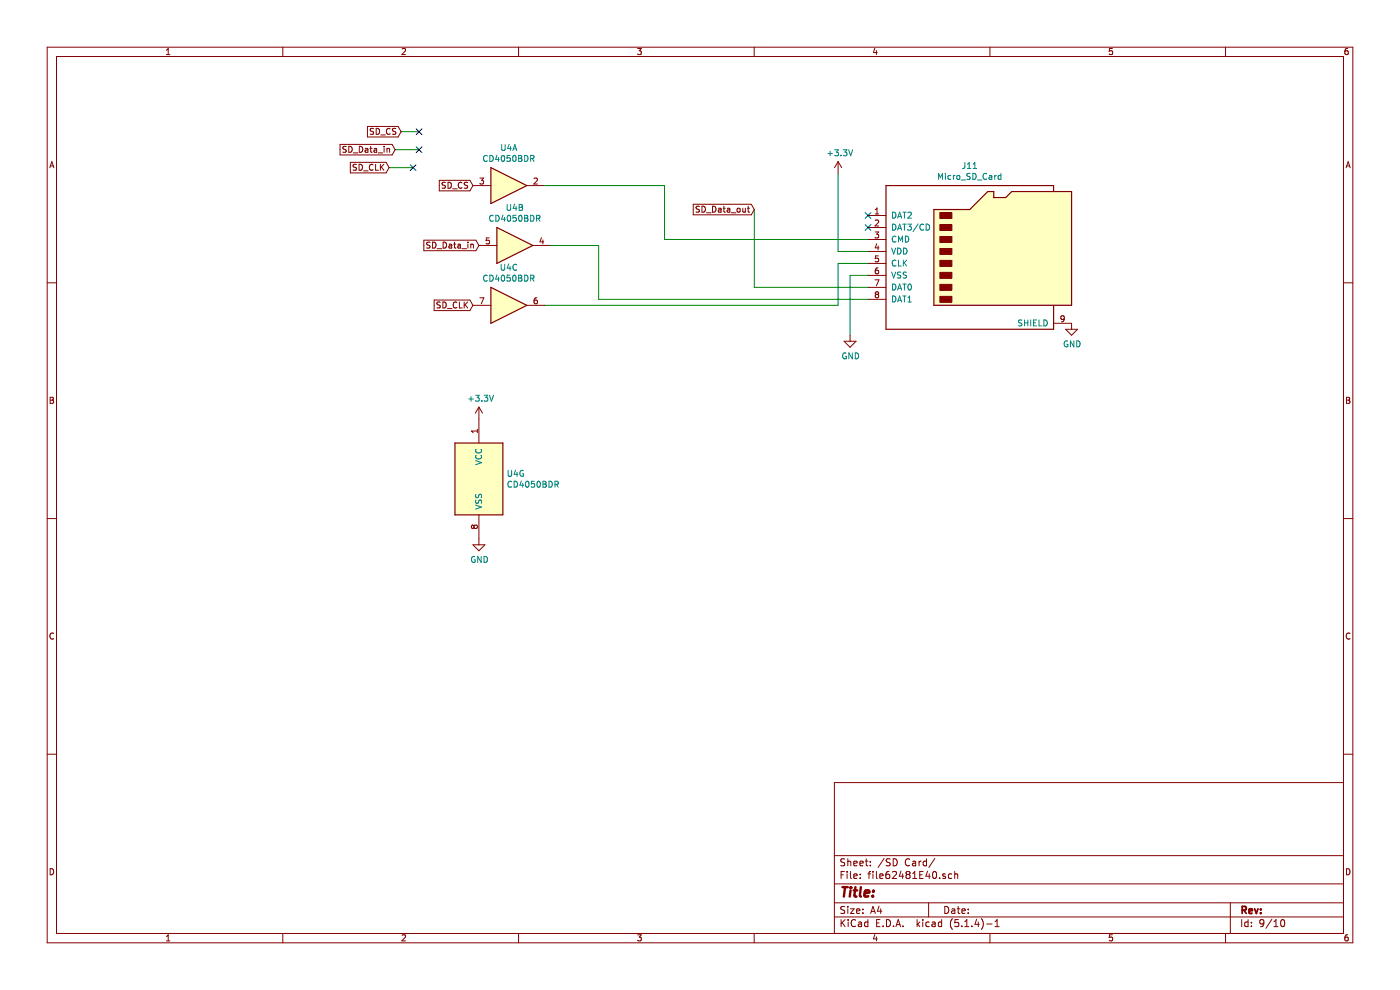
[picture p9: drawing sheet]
EESchema Schematic File Version 4
LIBS:CameraTriggerSensorNodeOnly-cache
EELAYER 30 0
EELAYER END
$Descr A4 11693 8268
encoding utf-8
Sheet 9 10
Title ""
Date ""
Rev ""
Comp ""
Comment1 ""
Comment2 ""
Comment3 ""
Comment4 ""
$EndDescr
$Comp
L 4xxx:4050 U4
U 7 1
P 4000 4000
F 0 "U4" H 4230 4046 50  0000 L CNN
F 1 "CD4050BDR" H 4230 3955 50  0000 L CNN
F 2 "Package_SO:SOP-16_4.4x10.4mm_P1.27mm" H 4000 4000 50  0001 C CNN
F 3 "http://www.intersil.com/content/dam/intersil/documents/cd40/cd4050bms.pdf" H 4000 4000 50  0001 C CNN
F 4 "C352821" H 4000 4000 50  0001 C CNN "LCSC"
	7    4000 4000
	1    0    0    -1  
$EndComp
$Comp
L 4xxx:4050 U4
U 1 1
P 4250 1550
F 0 "U4" H 4250 1867 50  0000 C CNN
F 1 "CD4050BDR" H 4250 1776 50  0000 C CNN
F 2 "Package_SO:SOP-16_4.4x10.4mm_P1.27mm" H 4250 1550 50  0001 C CNN
F 3 "http://www.intersil.com/content/dam/intersil/documents/cd40/cd4050bms.pdf" H 4250 1550 50  0001 C CNN
F 4 "C352821" H 4250 1550 50  0001 C CNN "LCSC"
	1    4250 1550
	1    0    0    -1  
$EndComp
$Comp
L 4xxx:4050 U4
U 2 1
P 4300 2050
F 0 "U4" H 4300 2367 50  0000 C CNN
F 1 "CD4050BDR" H 4300 2276 50  0000 C CNN
F 2 "Package_SO:SOP-16_4.4x10.4mm_P1.27mm" H 4300 2050 50  0001 C CNN
F 3 "http://www.intersil.com/content/dam/intersil/documents/cd40/cd4050bms.pdf" H 4300 2050 50  0001 C CNN
	2    4300 2050
	1    0    0    -1  
$EndComp
$Comp
L 4xxx:4050 U4
U 3 1
P 4250 2550
F 0 "U4" H 4250 2867 50  0000 C CNN
F 1 "CD4050BDR" H 4250 2776 50  0000 C CNN
F 2 "Package_SO:SOP-16_4.4x10.4mm_P1.27mm" H 4250 2550 50  0001 C CNN
F 3 "http://www.intersil.com/content/dam/intersil/documents/cd40/cd4050bms.pdf" H 4250 2550 50  0001 C CNN
	3    4250 2550
	1    0    0    -1  
$EndComp
$Comp
L power:GND #PWR057
U 1 1
P 8950 2700
F 0 "#PWR057" H 8950 2450 50  0001 C CNN
F 1 "GND" H 8955 2527 50  0000 C CNN
F 2 "" H 8950 2700 50  0001 C CNN
F 3 "" H 8950 2700 50  0001 C CNN
	1    8950 2700
	1    0    0    -1  
$EndComp
$Comp
L power:GND #PWR056
U 1 1
P 7100 2800
F 0 "#PWR056" H 7100 2550 50  0001 C CNN
F 1 "GND" H 7105 2627 50  0000 C CNN
F 2 "" H 7100 2800 50  0001 C CNN
F 3 "" H 7100 2800 50  0001 C CNN
	1    7100 2800
	1    0    0    -1  
$EndComp
$Comp
L power:GND #PWR054
U 1 1
P 4000 4500
F 0 "#PWR054" H 4000 4250 50  0001 C CNN
F 1 "GND" H 4005 4327 50  0000 C CNN
F 2 "" H 4000 4500 50  0001 C CNN
F 3 "" H 4000 4500 50  0001 C CNN
	1    4000 4500
	1    0    0    -1  
$EndComp
$Comp
L power:+3.3V #PWR053
U 1 1
P 4000 3500
F 0 "#PWR053" H 4000 3350 50  0001 C CNN
F 1 "+3.3V" H 4015 3673 50  0000 C CNN
F 2 "" H 4000 3500 50  0001 C CNN
F 3 "" H 4000 3500 50  0001 C CNN
	1    4000 3500
	1    0    0    -1  
$EndComp
$Comp
L power:+3.3V #PWR055
U 1 1
P 7000 1450
F 0 "#PWR055" H 7000 1300 50  0001 C CNN
F 1 "+3.3V" H 7015 1623 50  0000 C CNN
F 2 "" H 7000 1450 50  0001 C CNN
F 3 "" H 7000 1450 50  0001 C CNN
	1    7000 1450
	1    0    0    -1  
$EndComp
Wire Wire Line
	7000 1450 7000 2100
Wire Wire Line
	7000 2100 7250 2100
Wire Wire Line
	4550 2550 7000 2550
Wire Wire Line
	7000 2550 7000 2200
Wire Wire Line
	7000 2200 7250 2200
$Comp
L Connector:Micro_SD_Card J11
U 1 1
P 8150 2100
F 0 "J11" H 8100 2817 50  0000 C CNN
F 1 "Micro_SD_Card" H 8100 2726 50  0000 C CNN
F 2 "Connector_Card:microSD_HC_Hirose_DM3AT-SF-PEJM5" H 9300 2400 50  0001 C CNN
F 3 "http://katalog.we-online.de/em/datasheet/693072010801.pdf" H 8150 2100 50  0001 C CNN
F 4 "C114218" H 8150 2100 50  0001 C CNN "LCSC"
	1    8150 2100
	1    0    0    -1  
$EndComp
Wire Wire Line
	7100 2800 7100 2300
Wire Wire Line
	7100 2300 7250 2300
Wire Wire Line
	7250 2400 6300 2400
Wire Wire Line
	6300 2400 6300 1750
Text GLabel 6300 1750 0    50   Input ~ 0
SD_Data_out
Text GLabel 3950 2550 0    50   Input ~ 0
SD_CLK
Wire Wire Line
	7250 2500 5000 2500
Wire Wire Line
	5000 2500 5000 2050
Wire Wire Line
	5000 2050 4600 2050
Text GLabel 4000 2050 0    50   Input ~ 0
SD_Data_in
Wire Wire Line
	4550 1550 5550 1550
Wire Wire Line
	5550 1550 5550 2000
Wire Wire Line
	5550 2000 7250 2000
Text GLabel 3950 1550 0    50   Input ~ 0
SD_CS
NoConn ~ 7250 1800
NoConn ~ 7250 1900
Text GLabel 3350 1100 0    50   Input ~ 0
SD_CS
Text GLabel 3300 1250 0    50   Input ~ 0
SD_Data_in
Text GLabel 3250 1400 0    50   Input ~ 0
SD_CLK
Wire Wire Line
	3350 1100 3500 1100
Wire Wire Line
	3300 1250 3500 1250
Wire Wire Line
	3250 1400 3450 1400
NoConn ~ 3500 1100
NoConn ~ 3500 1250
NoConn ~ 3450 1400
$EndSCHEMATC
